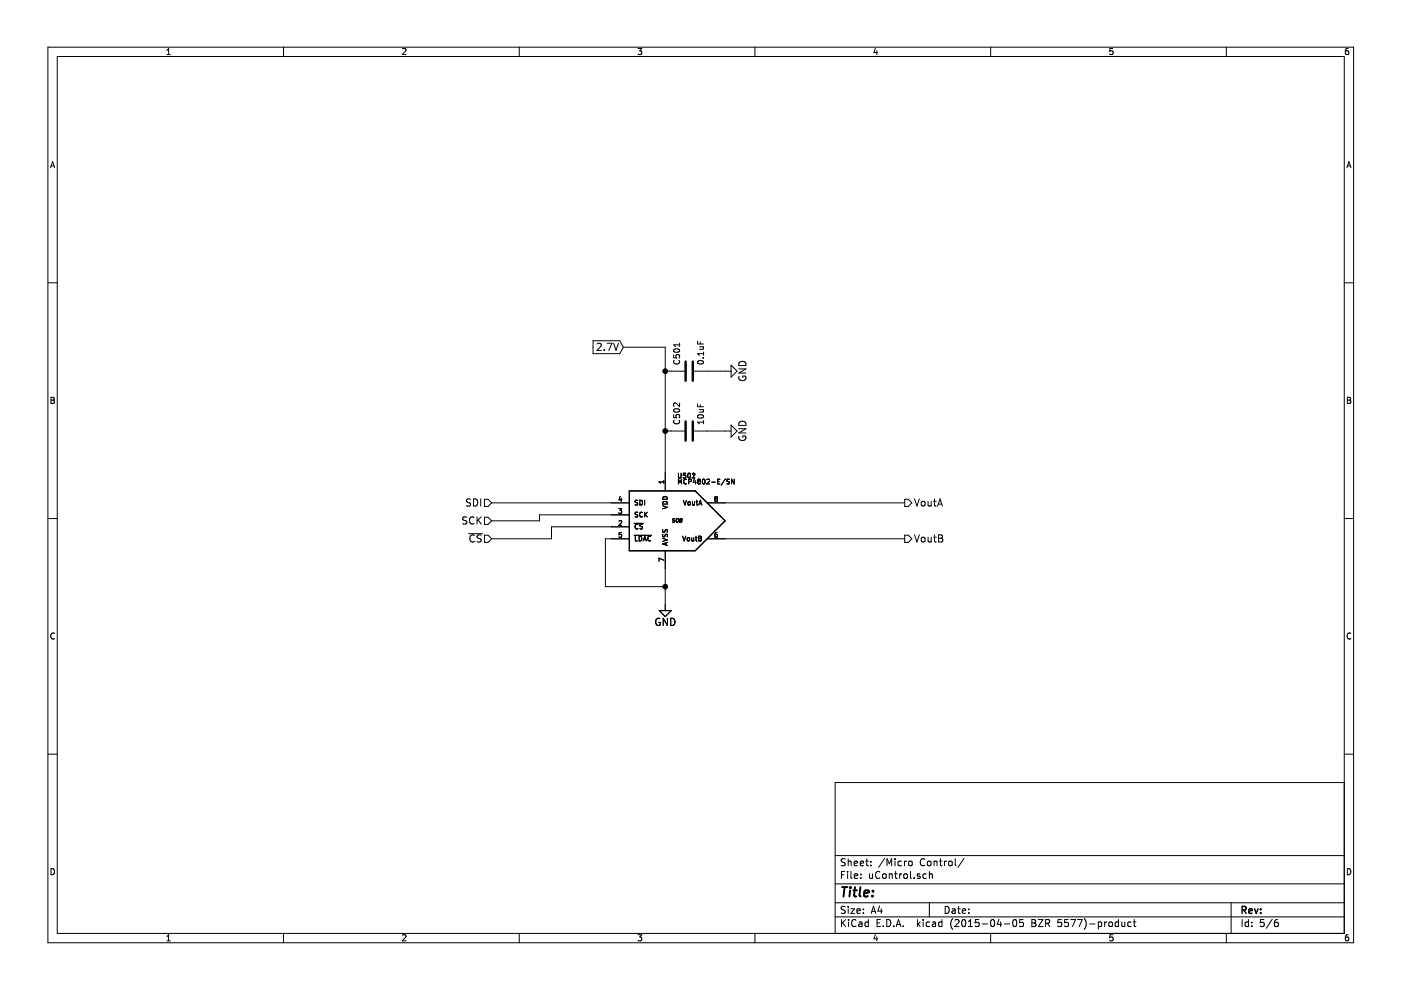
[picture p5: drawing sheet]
EESchema Schematic File Version 2
LIBS:power
LIBS:device
LIBS:transistors
LIBS:conn
LIBS:linear
LIBS:regul
LIBS:74xx
LIBS:cmos4000
LIBS:adc-dac
LIBS:memory
LIBS:xilinx
LIBS:special
LIBS:microcontrollers
LIBS:dsp
LIBS:microchip
LIBS:analog_switches
LIBS:motorola
LIBS:texas
LIBS:intel
LIBS:audio
LIBS:interface
LIBS:digital-audio
LIBS:philips
LIBS:display
LIBS:cypress
LIBS:siliconi
LIBS:opto
LIBS:atmel
LIBS:contrib
LIBS:valves
LIBS:currentSink
LIBS:currentSink-cache
EELAYER 25 0
EELAYER END
$Descr A4 11693 8268
encoding utf-8
Sheet 5 6
Title ""
Date ""
Rev ""
Comp ""
Comment1 ""
Comment2 ""
Comment3 ""
Comment4 ""
$EndDescr
$Comp
L GND #PWR501
U 1 1
P 5550 5050
F 0 "#PWR501" H 5550 4800 60  0001 C CNN
F 1 "GND" H 5550 4900 60  0000 C CNN
F 2 "" H 5550 5050 60  0000 C CNN
F 3 "" H 5550 5050 60  0000 C CNN
	1    5550 5050
	1    0    0    -1  
$EndComp
$Comp
L MCP4802-E/SN U501
U 1 1
P 5650 4350
F 0 "U501" H 5650 4700 40  0000 L BNN
F 1 "MCP4802-E/SN" H 5650 4650 40  0000 L BNN
F 2 "SO8" H 5650 4350 30  0000 C CIN
F 3 "" H 5650 4350 60  0000 C CNN
	1    5650 4350
	1    0    0    -1  
$EndComp
$Comp
L GND #PWR502
U 1 1
P 5550 5050
F 0 "#PWR502" H 5550 4800 60  0001 C CNN
F 1 "GND" H 5550 4900 60  0000 C CNN
F 2 "" H 5550 5050 60  0000 C CNN
F 3 "" H 5550 5050 60  0000 C CNN
	1    5550 5050
	1    0    0    -1  
$EndComp
$Comp
L MCP4802-E/SN U502
U 1 1
P 5650 4350
F 0 "U502" H 5650 4700 40  0000 L BNN
F 1 "MCP4802-E/SN" H 5650 4650 40  0000 L BNN
F 2 "SO8" H 5650 4350 30  0000 C CIN
F 3 "" H 5650 4350 60  0000 C CNN
	1    5650 4350
	1    0    0    -1  
$EndComp
$Comp
L C C502
U 1 1
P 5750 3600
F 0 "C502" H 5800 3700 50  0000 L CNN
F 1 "10uF" H 5800 3500 50  0000 L CNN
F 2 "" H 5788 3450 30  0000 C CNN
F 3 "" H 5750 3600 60  0000 C CNN
F 4 "Value" H 5750 3600 60  0001 C CNN "MPN"
	1    5750 3600
	0    -1   -1   0   
$EndComp
$Comp
L GND #PWR504
U 1 1
P 6050 3600
F 0 "#PWR504" H 6050 3350 60  0001 C CNN
F 1 "GND" H 6050 3450 60  0000 C CNN
F 2 "" H 6050 3600 60  0000 C CNN
F 3 "" H 6050 3600 60  0000 C CNN
	1    6050 3600
	0    -1   -1   0   
$EndComp
Wire Wire Line
	5050 4500 5100 4500
Wire Wire Line
	5050 4900 5050 4500
Wire Wire Line
	5550 4750 5550 5050
Connection ~ 5550 4900
Wire Wire Line
	5050 4900 5550 4900
Wire Wire Line
	5900 3600 6050 3600
Wire Wire Line
	6050 4500 7550 4500
Text HLabel 7550 4500 2    60   Output ~ 0
VoutB
Text HLabel 7550 4200 2    60   Output ~ 0
VoutA
Wire Wire Line
	6050 4200 7550 4200
Text GLabel 5200 2900 0    60   Input ~ 0
2.7V
Wire Wire Line
	5550 3950 5550 2900
Wire Wire Line
	5550 2900 5200 2900
Text HLabel 4100 4200 0    60   Input ~ 0
SDI
Text HLabel 4100 4350 0    60   Input ~ 0
SCK
Text HLabel 4100 4500 0    60   Input ~ 0
~CS
Wire Wire Line
	5100 4400 4600 4400
Wire Wire Line
	4600 4400 4600 4500
Wire Wire Line
	4600 4500 4100 4500
Wire Wire Line
	5100 4300 4500 4300
Wire Wire Line
	4500 4300 4500 4350
Wire Wire Line
	4500 4350 4100 4350
Wire Wire Line
	5100 4200 4100 4200
$Comp
L C C501
U 1 1
P 5750 3100
F 0 "C501" H 5800 3200 50  0000 L CNN
F 1 "0.1uF" H 5800 3000 50  0000 L CNN
F 2 "" H 5788 2950 30  0000 C CNN
F 3 "" H 5750 3100 60  0000 C CNN
	1    5750 3100
	0    -1   -1   0   
$EndComp
$Comp
L GND #PWR503
U 1 1
P 6050 3100
F 0 "#PWR503" H 6050 2850 60  0001 C CNN
F 1 "GND" H 6050 2950 60  0000 C CNN
F 2 "" H 6050 3100 60  0000 C CNN
F 3 "" H 6050 3100 60  0000 C CNN
	1    6050 3100
	0    -1   -1   0   
$EndComp
Wire Wire Line
	5900 3100 6050 3100
Wire Wire Line
	5600 3600 5550 3600
Connection ~ 5550 3600
Wire Wire Line
	5600 3100 5550 3100
Connection ~ 5550 3100
$EndSCHEMATC
